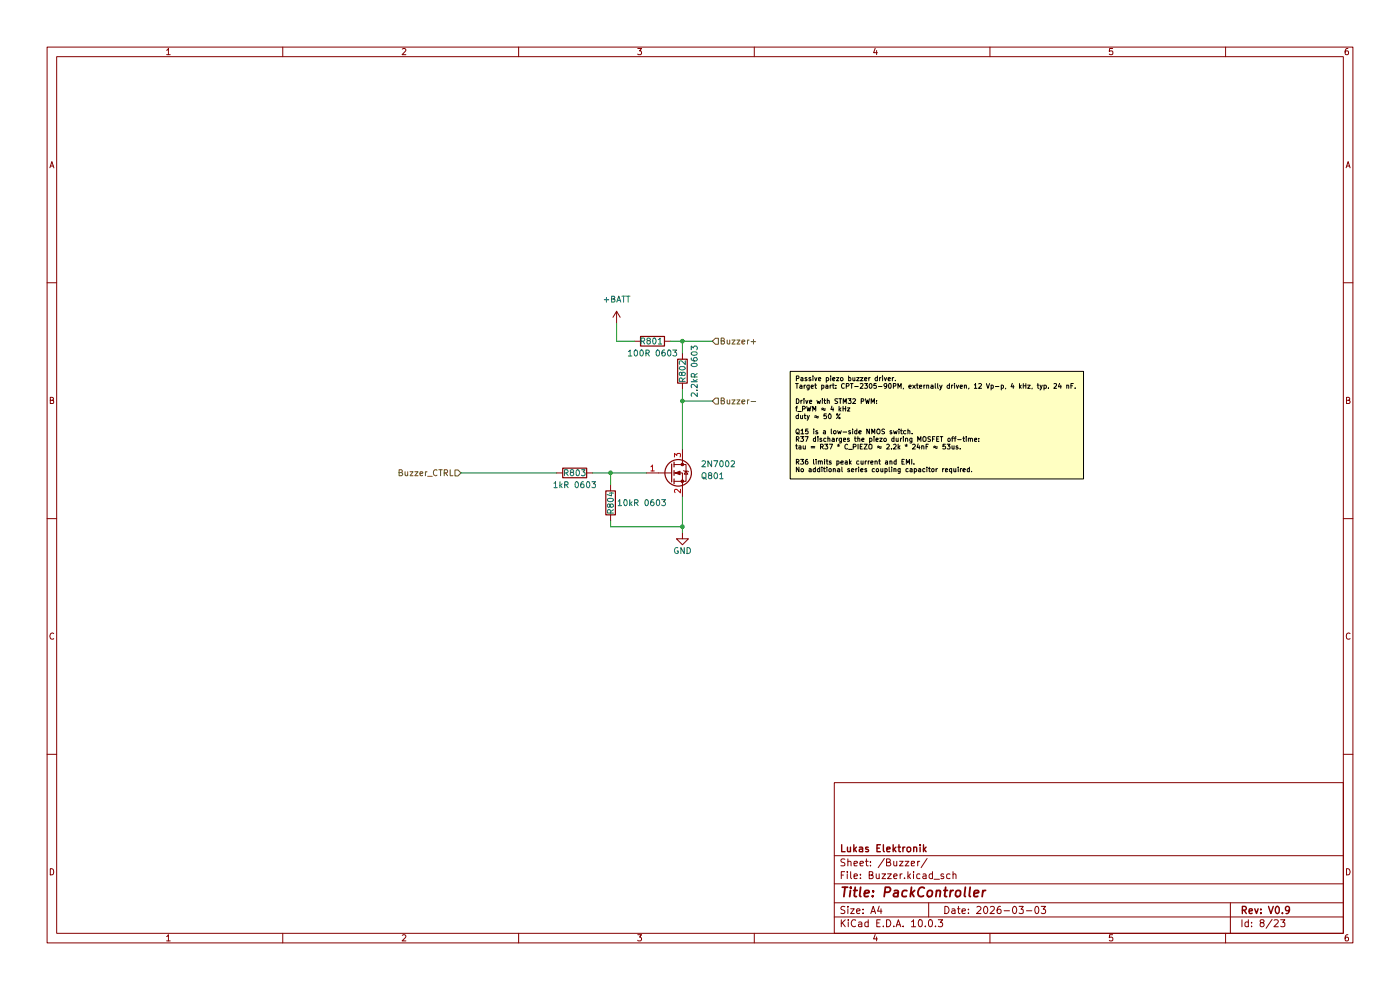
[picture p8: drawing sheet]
(kicad_sch
 (version 20260306)
 (generator "eeschema")
 (generator_version "10.0")
 (paper "A4")
 (title_block
  (title "PackController")
  (date "2026-03-03")
  (rev "V0.9")
  (company "Lukas Elektronik"))
 (lib_symbols
  (symbol "Device:R"
   (pin_numbers (hide yes))
   (pin_names
    (offset 0)) (exclude_from_sim no) (in_bom yes) (on_board yes)
   (in_pos_files yes)
   (duplicate_pin_numbers_are_jumpers no)
   (property "Reference" "R" (at 2.032 0 90) (show_name no) (do_not_autoplace no) (effects (font (size 1.27 1.27))))
   (property "Value" "R" (at 0 0 90) (show_name no) (do_not_autoplace no) (effects (font (size 1.27 1.27))))
   (property "Footprint" "" (at -1.778 0 90) (show_name no) (do_not_autoplace no) (hide yes) (effects (font (size 1.27 1.27))))
   (property "Datasheet" "" (at 0 0 0) (show_name no) (do_not_autoplace no) (hide yes) (effects (font (size 1.27 1.27))))
   (property "Description" "Resistor" (at 0 0 0) (show_name no) (do_not_autoplace no) (hide yes) (effects (font (size 1.27 1.27))))
   (symbol "R_0_1"
    (rectangle (start -1.016 -2.54) (end 1.016 2.54) (stroke (width 0.254) (type default)) (fill (type none))))
   (symbol "R_1_1"
    (pin passive line (at 0 3.81 270) (length 1.27) (name "" (effects (font (size 1.27 1.27)))) (number "1" (effects (font (size 1.27 1.27)))))
    (pin passive line (at 0 -3.81 90) (length 1.27) (name "" (effects (font (size 1.27 1.27)))) (number "2" (effects (font (size 1.27 1.27))))))
   (embedded_fonts no))
  (symbol "Transistor_FET:2N7002"
   (pin_names (hide yes)) (exclude_from_sim no) (in_bom yes) (on_board yes)
   (in_pos_files yes)
   (duplicate_pin_numbers_are_jumpers no)
   (property "Reference" "Q" (at 5.08 1.905 0) (show_name no) (do_not_autoplace no) (effects (font (size 1.27 1.27)) (justify left)))
   (property "Value" "2N7002" (at 5.08 0 0) (show_name no) (do_not_autoplace no) (effects (font (size 1.27 1.27)) (justify left)))
   (property "Footprint" "Package_TO_SOT_SMD:SOT-23" (at 5.08 -1.905 0) (show_name no) (do_not_autoplace no) (hide yes) (effects (font (size 1.27 1.27)
    (italic yes)) (justify left)))
   (property "Datasheet" "https://www.onsemi.com/pub/Collateral/NDS7002A-D.PDF" (at 0 0 0) (show_name no) (do_not_autoplace no) (hide yes) (effects (font (size 1.27 1.27)) (justify left)))
   (property "Description" "0.115A Id, 60V Vds, N-Channel MOSFET, SOT-23" (at 0 0 0) (show_name no) (do_not_autoplace no) (hide yes) (effects (font (size 1.27 1.27))))
   (symbol "2N7002_0_1"
    (polyline (pts (xy 0.254 1.905) (xy 0.254 -1.905)) (stroke (width 0.254) (type default)) (fill (type none)))
    (polyline (pts (xy 0.254 0) (xy -2.54 0)) (stroke (width 0) (type default)) (fill (type none)))
    (polyline (pts (xy 0.762 2.286) (xy 0.762 1.27)) (stroke (width 0.254) (type default)) (fill (type none)))
    (polyline (pts (xy 0.762 0.508) (xy 0.762 -0.508)) (stroke (width 0.254) (type default)) (fill (type none)))
    (polyline (pts (xy 0.762 -1.27) (xy 0.762 -2.286)) (stroke (width 0.254) (type default)) (fill (type none)))
    (polyline (pts (xy 0.762 -1.778) (xy 3.302 -1.778) (xy 3.302 1.778) (xy 0.762 1.778)) (stroke (width 0) (type default)) (fill (type none)))
    (polyline (pts (xy 1.016 0) (xy 2.032 0.381) (xy 2.032 -0.381) (xy 1.016 0)) (stroke (width 0) (type default)) (fill (type outline)))
    (circle (center 1.651 0) (radius 2.794) (stroke (width 0.254) (type default)) (fill (type none)))
    (polyline (pts (xy 2.54 2.54) (xy 2.54 1.778)) (stroke (width 0) (type default)) (fill (type none)))
    (circle (center 2.54 1.778) (radius 0.254) (stroke (width 0) (type default)) (fill (type outline)))
    (circle (center 2.54 -1.778) (radius 0.254) (stroke (width 0) (type default)) (fill (type outline)))
    (polyline (pts (xy 2.54 -2.54) (xy 2.54 0) (xy 0.762 0)) (stroke (width 0) (type default)) (fill (type none)))
    (polyline (pts (xy 2.794 0.508) (xy 2.921 0.381) (xy 3.683 0.381) (xy 3.81 0.254)) (stroke (width 0) (type default)) (fill (type none)))
    (polyline (pts (xy 3.302 0.381) (xy 2.921 -0.254) (xy 3.683 -0.254) (xy 3.302 0.381)) (stroke (width 0) (type default)) (fill (type none))))
   (symbol "2N7002_1_1"
    (pin input line (at -5.08 0 0) (length 2.54) (name "G" (effects (font (size 1.27 1.27)))) (number "1" (effects (font (size 1.27 1.27)))))
    (pin passive line (at 2.54 -5.08 90) (length 2.54) (name "S" (effects (font (size 1.27 1.27)))) (number "2" (effects (font (size 1.27 1.27)))))
    (pin passive line (at 2.54 5.08 270) (length 2.54) (name "D" (effects (font (size 1.27 1.27)))) (number "3" (effects (font (size 1.27 1.27))))))
   (embedded_fonts no))
  (symbol "power:+BATT"
   (power global)
   (pin_names
    (offset 0)) (exclude_from_sim no) (in_bom yes) (on_board yes)
   (in_pos_files yes)
   (duplicate_pin_numbers_are_jumpers no)
   (property "Reference" "#PWR" (at 0 -3.81 0) (show_name no) (do_not_autoplace no) (hide yes) (effects (font (size 1.27 1.27))))
   (property "Value" "+BATT" (at 0 3.556 0) (show_name no) (do_not_autoplace no) (effects (font (size 1.27 1.27))))
   (property "Footprint" "" (at 0 0 0) (show_name no) (do_not_autoplace no) (hide yes) (effects (font (size 1.27 1.27))))
   (property "Datasheet" "" (at 0 0 0) (show_name no) (do_not_autoplace no) (hide yes) (effects (font (size 1.27 1.27))))
   (property "Description" "Power symbol creates a global label with name \"+BATT\"" (at 0 0 0) (show_name no) (do_not_autoplace no) (hide yes) (effects (font (size 1.27 1.27))))
   (symbol "+BATT_0_1"
    (polyline (pts (xy -0.762 1.27) (xy 0 2.54)) (stroke (width 0) (type default)) (fill (type none)))
    (polyline (pts (xy 0 2.54) (xy 0.762 1.27)) (stroke (width 0) (type default)) (fill (type none)))
    (polyline (pts (xy 0 0) (xy 0 2.54)) (stroke (width 0) (type default)) (fill (type none))))
   (symbol "+BATT_1_1"
    (pin power_in line (at 0 0 90) (length 0) (hide yes) (name "+BATT" (effects (font (size 1.27 1.27)))) (number "1" (effects (font (size 1.27 1.27))))))
   (embedded_fonts no))
  (symbol "power:GND"
   (power global)
   (pin_names
    (offset 0)) (exclude_from_sim no) (in_bom yes) (on_board yes)
   (in_pos_files yes)
   (duplicate_pin_numbers_are_jumpers no)
   (property "Reference" "#PWR" (at 0 -6.35 0) (show_name no) (do_not_autoplace no) (hide yes) (effects (font (size 1.27 1.27))))
   (property "Value" "GND" (at 0 -3.81 0) (show_name no) (do_not_autoplace no) (effects (font (size 1.27 1.27))))
   (property "Footprint" "" (at 0 0 0) (show_name no) (do_not_autoplace no) (hide yes) (effects (font (size 1.27 1.27))))
   (property "Datasheet" "" (at 0 0 0) (show_name no) (do_not_autoplace no) (hide yes) (effects (font (size 1.27 1.27))))
   (property "Description" "Power symbol creates a global label with name \"GND\" , ground" (at 0 0 0) (show_name no) (do_not_autoplace no) (hide yes) (effects (font (size 1.27 1.27))))
   (symbol "GND_0_1"
    (polyline (pts (xy 0 0) (xy 0 -1.27) (xy 1.27 -1.27) (xy 0 -2.54) (xy -1.27 -1.27) (xy 0 -1.27)) (stroke (width 0) (type default)) (fill (type none))))
   (symbol "GND_1_1"
    (pin power_in line (at 0 0 270) (length 0) (hide yes) (name "GND" (effects (font (size 1.27 1.27)))) (number "1" (effects (font (size 1.27 1.27))))))
   (embedded_fonts no)))
 (text_box "Passive piezo buzzer driver.\nTarget part: CPT-2305-90PM, externally driven, 12 Vp-p, 4 kHz, typ. 24 nF.\n\nDrive with STM32 PWM:\nf_PWM ≈ 4 kHz\nduty ≈ 50 %\n\nQ15 is a low-side NMOS switch.\nR37 discharges the piezo during MOSFET off-time:\ntau = R37 * C_PIEZO ≈ 2.2k * 24nF ≈ 53us.\n\nR36 limits peak current and EMI.\nNo additional series coupling capacitor required."
  (exclude_from_sim no)
  (at 167.64 78.7669 0)
  (size 62.23 22.8331)
  (margins 0.9525 0.9525 0.9525 0.9525)
  (stroke (width 0) (type solid) (color 0 0 0 1))
  (fill (type color) (color 255 255 194 1))
  (effects (font (size 1 1) (color 0 0 0 1)) (justify left top)))
 (junction
  (at 144.78 85.09)
  (diameter 0)
  (color 0 0 0 0))
 (junction
  (at 144.78 111.76)
  (diameter 0)
  (color 0 0 0 0))
 (junction
  (at 129.54 100.33)
  (diameter 0)
  (color 0 0 0 0))
 (junction
  (at 144.78 72.39)
  (diameter 0)
  (color 0 0 0 0))
 (wire
  (pts (xy 97.79 100.33) (xy 118.11 100.33))
  (stroke (width 0) (type default)))
 (wire
  (pts (xy 129.54 111.76) (xy 144.78 111.76))
  (stroke (width 0) (type default)))
 (wire
  (pts (xy 130.81 68.58) (xy 130.81 72.39))
  (stroke (width 0) (type default)))
 (wire
  (pts (xy 144.78 72.39) (xy 151.13 72.39))
  (stroke (width 0) (type default)))
 (wire
  (pts (xy 144.78 111.76) (xy 144.78 105.41))
  (stroke (width 0) (type default)))
 (wire
  (pts (xy 129.54 100.33) (xy 129.54 102.87))
  (stroke (width 0) (type default)))
 (wire
  (pts (xy 144.78 113.03) (xy 144.78 111.76))
  (stroke (width 0) (type default)))
 (wire
  (pts (xy 142.24 72.39) (xy 144.78 72.39))
  (stroke (width 0) (type default)))
 (wire
  (pts (xy 144.78 85.09) (xy 144.78 95.25))
  (stroke (width 0) (type default)))
 (wire
  (pts (xy 129.54 110.49) (xy 129.54 111.76))
  (stroke (width 0) (type default)))
 (wire
  (pts (xy 130.81 72.39) (xy 134.62 72.39))
  (stroke (width 0) (type default)))
 (wire
  (pts (xy 151.13 85.09) (xy 144.78 85.09))
  (stroke (width 0) (type default)))
 (wire
  (pts (xy 129.54 100.33) (xy 137.16 100.33))
  (stroke (width 0) (type default)))
 (wire
  (pts (xy 125.73 100.33) (xy 129.54 100.33))
  (stroke (width 0) (type default)))
 (wire
  (pts (xy 144.78 72.39) (xy 144.78 74.93))
  (stroke (width 0) (type default)))
 (wire
  (pts (xy 144.78 82.55) (xy 144.78 85.09))
  (stroke (width 0) (type default)))
 (image
  (at 354.33 29.21)
  (data))
 (hierarchical_label "Buzzer+"
  (shape input)
  (at 151.13 72.39 0)
  (effects (font (size 1.27 1.27)) (justify left)))
 (hierarchical_label "Buzzer_CTRL"
  (shape input)
  (at 97.79 100.33 180)
  (effects (font (size 1.27 1.27)) (justify right)))
 (hierarchical_label "Buzzer-"
  (shape input)
  (at 151.13 85.09 0)
  (effects (font (size 1.27 1.27)) (justify left)))
 (symbol
  (lib_id "Device:R")
  (at 129.54 106.68 0)
  (unit 1)
  (body_style 1)
  (exclude_from_sim no)
  (in_bom yes)
  (on_board yes)
  (in_pos_files yes)
  (dnp no)
  (property "Reference" "R804" (at 129.54 106.68 90) (show_name no) (do_not_autoplace no) (effects (font (size 1.27 1.27))))
  (property "Value" "10kR 0603" (at 136.144 106.68 0) (show_name no) (do_not_autoplace no) (effects (font (size 1.27 1.27))))
  (property "Footprint" "Resistor_SMD:R_0603_1608Metric_Pad0.98x0.95mm_HandSolder" (at 127.762 106.68 90) (hide yes) (show_name no) (do_not_autoplace no) (effects (font (size 1.27 1.27))))
  (property "Datasheet" "" (at 129.54 106.68 0) (hide yes) (show_name no) (do_not_autoplace no) (effects (font (size 1.27 1.27))))
  (property "Description" "" (at 129.54 106.68 0) (show_name no) (do_not_autoplace no) (effects (font (size 1.27 1.27))))
  (pin "1")
  (pin "2"))
 (symbol
  (lib_id "Transistor_FET:2N7002")
  (at 142.24 100.33 0)
  (unit 1)
  (body_style 1)
  (exclude_from_sim no)
  (in_bom yes)
  (on_board yes)
  (in_pos_files yes)
  (dnp no)
  (property "Reference" "Q801" (at 148.59 100.965 0) (show_name no) (do_not_autoplace no) (effects (font (size 1.27 1.27)) (justify left)))
  (property "Value" "2N7002" (at 148.59 98.425 0) (show_name no) (do_not_autoplace no) (effects (font (size 1.27 1.27)) (justify left)))
  (property "Footprint" "Package_TO_SOT_SMD:SOT-23" (at 147.32 102.235 0) (hide yes) (show_name no) (do_not_autoplace no) (effects (font (size 1.27 1.27)
    (italic yes)) (justify left)))
  (property "Datasheet" "https://www.onsemi.com/pub/Collateral/NDS7002A-D.PDF" (at 142.24 100.33 0) (hide yes) (show_name no) (do_not_autoplace no) (effects (font (size 1.27 1.27)) (justify left)))
  (property "Description" "" (at 142.24 100.33 0) (show_name no) (do_not_autoplace no) (effects (font (size 1.27 1.27))))
  (pin "1")
  (pin "2")
  (pin "3"))
 (symbol
  (lib_id "Device:R")
  (at 144.78 78.74 0)
  (unit 1)
  (body_style 1)
  (exclude_from_sim no)
  (in_bom yes)
  (on_board yes)
  (in_pos_files yes)
  (dnp no)
  (property "Reference" "R802" (at 144.78 78.74 90) (show_name no) (do_not_autoplace no) (effects (font (size 1.27 1.27))))
  (property "Value" "2.2kR 0603" (at 147.32 78.74 90) (show_name no) (do_not_autoplace no) (effects (font (size 1.27 1.27))))
  (property "Footprint" "Resistor_SMD:R_0603_1608Metric_Pad0.98x0.95mm_HandSolder" (at 143.002 78.74 90) (hide yes) (show_name no) (do_not_autoplace no) (effects (font (size 1.27 1.27))))
  (property "Datasheet" "" (at 144.78 78.74 0) (hide yes) (show_name no) (do_not_autoplace no) (effects (font (size 1.27 1.27))))
  (property "Description" "" (at 144.78 78.74 0) (show_name no) (do_not_autoplace no) (effects (font (size 1.27 1.27))))
  (pin "1")
  (pin "2"))
 (symbol
  (lib_id "Device:R")
  (at 138.43 72.39 270)
  (unit 1)
  (body_style 1)
  (exclude_from_sim no)
  (in_bom yes)
  (on_board yes)
  (in_pos_files yes)
  (dnp no)
  (property "Reference" "R801" (at 138.176 72.39 90) (show_name no) (do_not_autoplace no) (effects (font (size 1.27 1.27))))
  (property "Value" "100R 0603" (at 138.43 74.93 90) (show_name no) (do_not_autoplace no) (effects (font (size 1.27 1.27))))
  (property "Footprint" "Resistor_SMD:R_0603_1608Metric_Pad0.98x0.95mm_HandSolder" (at 138.43 70.612 90) (hide yes) (show_name no) (do_not_autoplace no) (effects (font (size 1.27 1.27))))
  (property "Datasheet" "" (at 138.43 72.39 0) (hide yes) (show_name no) (do_not_autoplace no) (effects (font (size 1.27 1.27))))
  (property "Description" "" (at 138.43 72.39 0) (show_name no) (do_not_autoplace no) (effects (font (size 1.27 1.27))))
  (pin "1")
  (pin "2"))
 (symbol
  (lib_id "Device:R")
  (at 121.92 100.33 270)
  (unit 1)
  (body_style 1)
  (exclude_from_sim no)
  (in_bom yes)
  (on_board yes)
  (in_pos_files yes)
  (dnp no)
  (property "Reference" "R803" (at 121.92 100.33 90) (show_name no) (do_not_autoplace no) (effects (font (size 1.27 1.27))))
  (property "Value" "1kR 0603" (at 121.92 102.87 90) (show_name no) (do_not_autoplace no) (effects (font (size 1.27 1.27))))
  (property "Footprint" "Resistor_SMD:R_0603_1608Metric_Pad0.98x0.95mm_HandSolder" (at 121.92 98.552 90) (hide yes) (show_name no) (do_not_autoplace no) (effects (font (size 1.27 1.27))))
  (property "Datasheet" "" (at 121.92 100.33 0) (hide yes) (show_name no) (do_not_autoplace no) (effects (font (size 1.27 1.27))))
  (property "Description" "" (at 121.92 100.33 0) (show_name no) (do_not_autoplace no) (effects (font (size 1.27 1.27))))
  (pin "1")
  (pin "2"))
 (symbol
  (lib_id "power:GND")
  (at 144.78 113.03 0)
  (unit 1)
  (body_style 1)
  (exclude_from_sim no)
  (in_bom yes)
  (on_board yes)
  (in_pos_files yes)
  (dnp no)
  (property "Reference" "#PWR0802" (at 144.78 119.38 0) (hide yes) (show_name no) (do_not_autoplace no) (effects (font (size 1.27 1.27))))
  (property "Value" "GND" (at 144.78 116.84 0) (show_name no) (do_not_autoplace no) (effects (font (size 1.27 1.27))))
  (property "Footprint" "" (at 144.78 113.03 0) (hide yes) (show_name no) (do_not_autoplace no) (effects (font (size 1.27 1.27))))
  (property "Datasheet" "" (at 144.78 113.03 0) (hide yes) (show_name no) (do_not_autoplace no) (effects (font (size 1.27 1.27))))
  (property "Description" "" (at 144.78 113.03 0) (show_name no) (do_not_autoplace no) (effects (font (size 1.27 1.27))))
  (pin "1"))
 (symbol
  (lib_id "power:+BATT")
  (at 130.81 68.58 0)
  (unit 1)
  (body_style 1)
  (exclude_from_sim no)
  (in_bom yes)
  (on_board yes)
  (in_pos_files yes)
  (dnp no)
  (fields_autoplaced yes)
  (property "Reference" "#PWR0801" (at 130.81 72.39 0) (hide yes) (show_name no) (do_not_autoplace no) (effects (font (size 1.27 1.27))))
  (property "Value" "+BATT" (at 130.81 63.5 0) (show_name no) (do_not_autoplace no) (effects (font (size 1.27 1.27))))
  (property "Footprint" "" (at 130.81 68.58 0) (hide yes) (show_name no) (do_not_autoplace no) (effects (font (size 1.27 1.27))))
  (property "Datasheet" "" (at 130.81 68.58 0) (hide yes) (show_name no) (do_not_autoplace no) (effects (font (size 1.27 1.27))))
  (property "Description" "" (at 130.81 68.58 0) (show_name no) (do_not_autoplace no) (effects (font (size 1.27 1.27))))
  (pin "1")))
